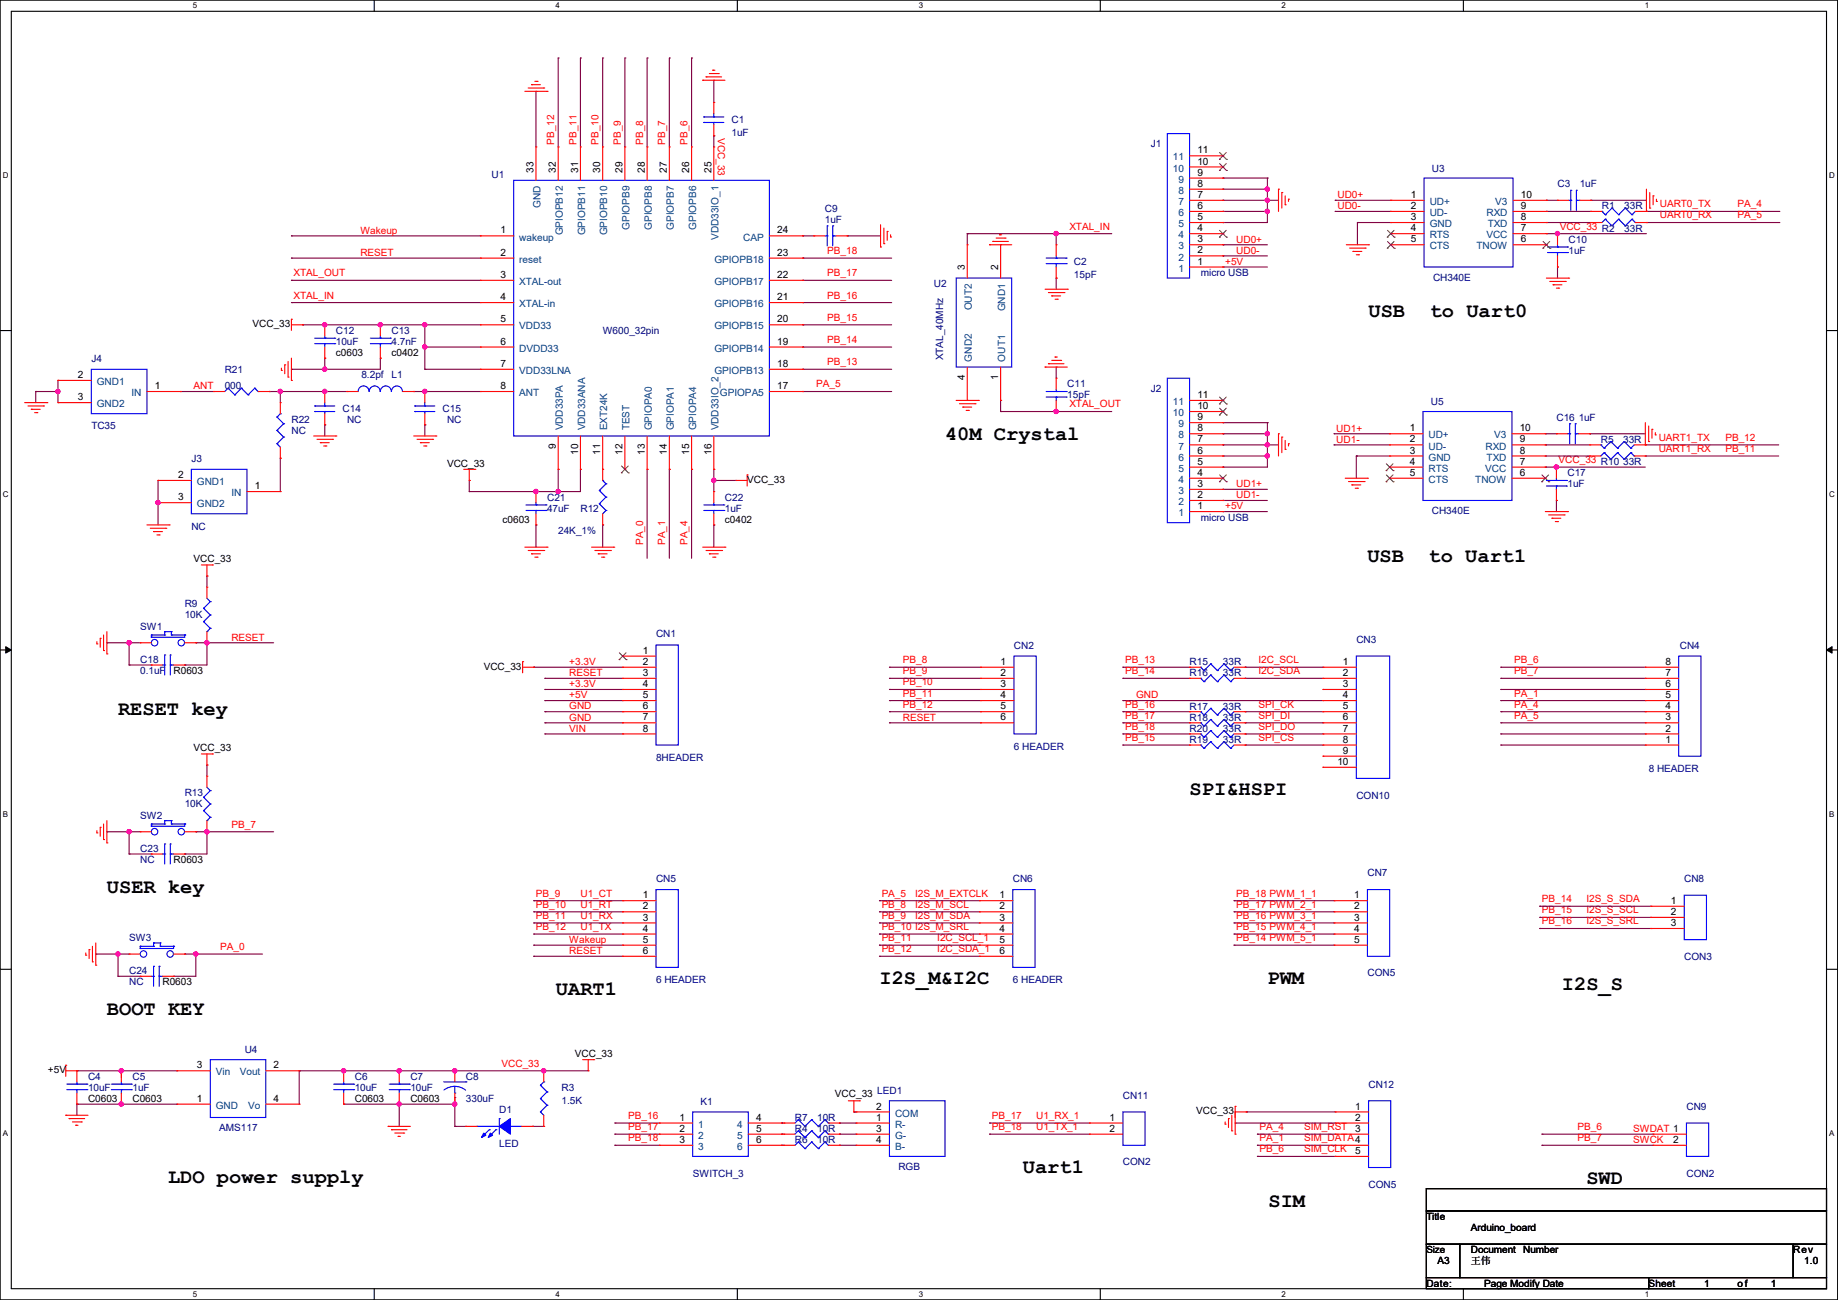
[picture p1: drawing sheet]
# OrCAD Capture schematic Arduino_board.DSN
size A3; title: Arduino_board; rev: 1.0; note: 王伟

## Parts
C1  1uF  [c0402]
C2  15pF  [R0402]
C3  1uF  [c0603]
C4  10uF  [C0603]
C5  1uF  [C0603]
C6  10uF  [C0603]
C7  10uF  [C0603]
C8  330uF  [C6_11]
C9  1uF  [c0402]
C10  1uF  [c0603]
C11  15pF  [R0402]
C12  10uF  [c0603]
C13  4.7nF  [c0402]
C14  NC  [R0402]
C15  NC  [R0402]
C16  1uF  [c0603]
C17  1uF  [c0603]
C18  0.1uF  [R0603]
C21  47uF  [c0603]
C22  1uF  [c0402]
C23  NC  [R0603]
C24  NC  [R0603]
CN1  8HEADER  [hdr254m-1x8]
CN2  6 HEADER  [hdr254m-1x6]
CN3  CON10  [hdr254m-1x10]
CN4  8 HEADER  [hdr254m-1x8]
CN5  6 HEADER  [hdr254m-1x6]
CN6  6 HEADER  [hdr254m-1x6]
CN7  CON5  [hdr254m-1x5]
CN8  CON3  [hdr254m-1x3]
CN9  CON2  [hdr254m-1x2]
CN11  CON2  [hdr254m-1x2]
CN12  CON5  [hdr254m-1x5]
D1  LED  [LEDC2012X120]
J1  micro USB  [micro-usb]
J2  micro USB  [micro-usb]
J3  NC  [TC35]
J4  TC35  [IFA_TI1]
K1  SWITCH_3  [SWITCH3_2]
L1  8.2pf  [R0402]
LED1  RGB  [RGB_led]
R1  33R  [R0603]
R2  33R  [R0603]
R3  1.5K  [R0603]
R4  10R  [R0805]
R5  33R  [R0603]
R6  10R  [R0805]
R7  10R  [R0805]
R9  10K  [R0603]
R10  33R  [R0603]
R12  24K_1%  [R0402]
R13  10K  [R0603]
R15  33R  [R0603]
R16  33R  [R0603]
R17  33R  [R0603]
R18  33R  [R0603]
R19  33R  [R0603]
R20  33R  [R0603]
R21  000  [R0402]
R22  NC  [R0402]
SW1  SW PUSHBUTTON  [sw4]
SW2  SW PUSHBUTTON  [sw4]
SW3  SW PUSHBUTTON  [sw4]
U1  W600_32pin  [W600-QFN32]
U2  XTAL_40MHz  [OSCCC250X320X110]
U3  CH340E  [MSOP10]
U4  AMS117  [sot-223]
U5  CH340E  [MSOP10]

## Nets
+5V: C4.1 C5.1 CN1.5 J1.1 J2.1 U4.3(Vin)
GND: C1.2 C2.2 C3.2 C4.2 C5.2 C6.2 C7.2 C8.2 C9.2 C10.2 C11.1 C12.2 C13.2 C14.1 C15.1 C16.2 C17.2 C18.1 C21.2 C22.2 C23.1 C24.1 CN1.6 CN1.7 CN3.4 CN12.2 D1.A J1.5 J1.6 J1.7 J1.8 J1.9 J2.5 J2.6 J2.7 J2.8 J2.9 J3.2(GND1) J3.3(GND2) J4.2(GND1) J4.3(GND2) R12.1 SW1.2 SW2.2 SW3.2 U1.33(GND) U2.2(GND1) U2.4(GND2) U3.3(GND) U4.1(GND) U5.3(GND)
VCC_33: C1.1 C6.1 C7.1 C8.1 C10.1 C12.1 C13.1 C17.1 C21.1 C22.1 CN1.2 CN1.4 CN12.1 LED1.2(COM) R3.2 R9.1 R13.1 U1.5(VDD33) U1.6(DVDD33) U1.7(VDD33LNA) U1.9(VDD33PA) U1.10(VDD33ANA) U1.16(VDD33IO_2) U1.25(VDD33IO_1) U3.7(VCC) U4.2(Vout) U4.4(Vo) U5.7(VCC)
VIN: CN1.8
ANT: J4.1(IN) R21.1
I2C_SCL: CN3.1 R15.1
I2C_SCL_1: CN2.4 CN5.3 CN6.5 R10.2 U1.31(GPIOPB11)
I2C_SDA: CN3.2 R16.1
I2C_SDA_1: CN2.5 CN5.4 CN6.6 R5.1 U1.32(GPIOPB12)
I2S_M_EXTCLK: CN4.3 CN6.1 R2.2 U1.17(GPIOPA5)
I2S_M_SCL: CN2.1 CN6.2 U1.28(GPIOPB8)
I2S_M_SDA: CN2.2 CN5.1 CN6.3 U1.29(GPIOPB9)
I2S_M_SRL: CN2.3 CN5.2 CN6.4 U1.30(GPIOPB10)
I2S_S_SCL: CN7.4 CN8.2 R19.2 U1.20(GPIOPB15)
I2S_S_SDA: CN7.5 CN8.1 R16.2 U1.19(GPIOPB14)
I2S_S_SRL: CN7.3 CN8.3 K1.1 R17.2 U1.21(GPIOPB16)
PA_0: C24.2 SW3.1 U1.13(GPIOPA0)
PA_1: CN4.5 CN12.4 U1.14(GPIOPA1)
PA_4: CN4.4 CN12.3 R1.1 U1.15(GPIOPA4)
PB_6: CN4.8 CN9.1 CN12.5 U1.26(GPIOPB6)
PB_7: C23.2 CN4.7 CN9.2 R13.2 SW2.1 U1.27(GPIOPB7)
PB_13: R15.2 U1.18(GPIOPB13)
PB_17: CN7.2 CN11.1 K1.2 R18.2 U1.22(GPIOPB17)
PB_18: CN7.1 CN11.2 K1.3 R20.2 U1.23(GPIOPB18)
RESET: C18.2 CN1.3 CN2.6 CN5.6 R9.2 SW1.1 U1.2(reset)
SPI_CK: CN3.5 R17.1
SPI_CS: CN3.8 R19.1
SPI_DI: CN3.6 R18.1
SPI_DO: CN3.7 R20.1
UD0+: J1.3 U3.1(UD+)
UD0-: J1.2 U3.2(UD-)
UD1+: J2.3 U5.1(UD+)
UD1-: J2.2 U5.2(UD-)
Wakeup: CN5.5 U1.1(wakeup)
XTAL_IN: C2.1 U1.4(XTAL-in) U2.3(OUT2)
XTAL_OUT: C11.2 U1.3(XTAL-out) U2.1(OUT1)
N16442727: C15.2 L1.1 U1.8(ANT)
N16443297: C14.2 L1.2 R21.2 R22.2
N16465015: C9.1 U1.24(CAP)
N16680375: D1.C R3.1
N16680970: R1.2 U3.9(RXD)
N16680974: R2.1 U3.8(TXD)
N16683332: C3.1 U3.10(V3)
N16684582: R5.2 U5.9(RXD)
N16684586: R10.1 U5.8(TXD)
N16684696: C16.1 U5.10(V3)
N16715753: J3.1(IN) R22.1
N16727459: K1.5 R4.1
N16727471: LED1.3(G-) R4.2
N16730113: K1.4 R7.1
N16730133: K1.6 R6.1
N16730206: LED1.4(B-) R6.2
N16730210: LED1.1(R-) R7.2
N16740785: R12.2 U1.11(EXT24K)

Not connected (* = marked no-connect by the designer): CN1 1*; CN3 3 9 10; CN4 1 2 6; J1 4* 10* 11*; J2 4* 10* 11*; U1 12(TEST)*; U3 4(RTS)* 5(CTS)* 6(TNOW)*; U5 4(RTS)* 5(CTS)* 6(TNOW)*

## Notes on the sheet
- USB  to Uart0
- 40M Crystal
- USB  to Uart1
- RESET key
- SPI&HSPI
- USER key
- UART1
- I2S_M&I2C
- PWM
- I2S_S
- BOOT KEY
- Uart1
- LDO power supply
- SWD
- SIM
